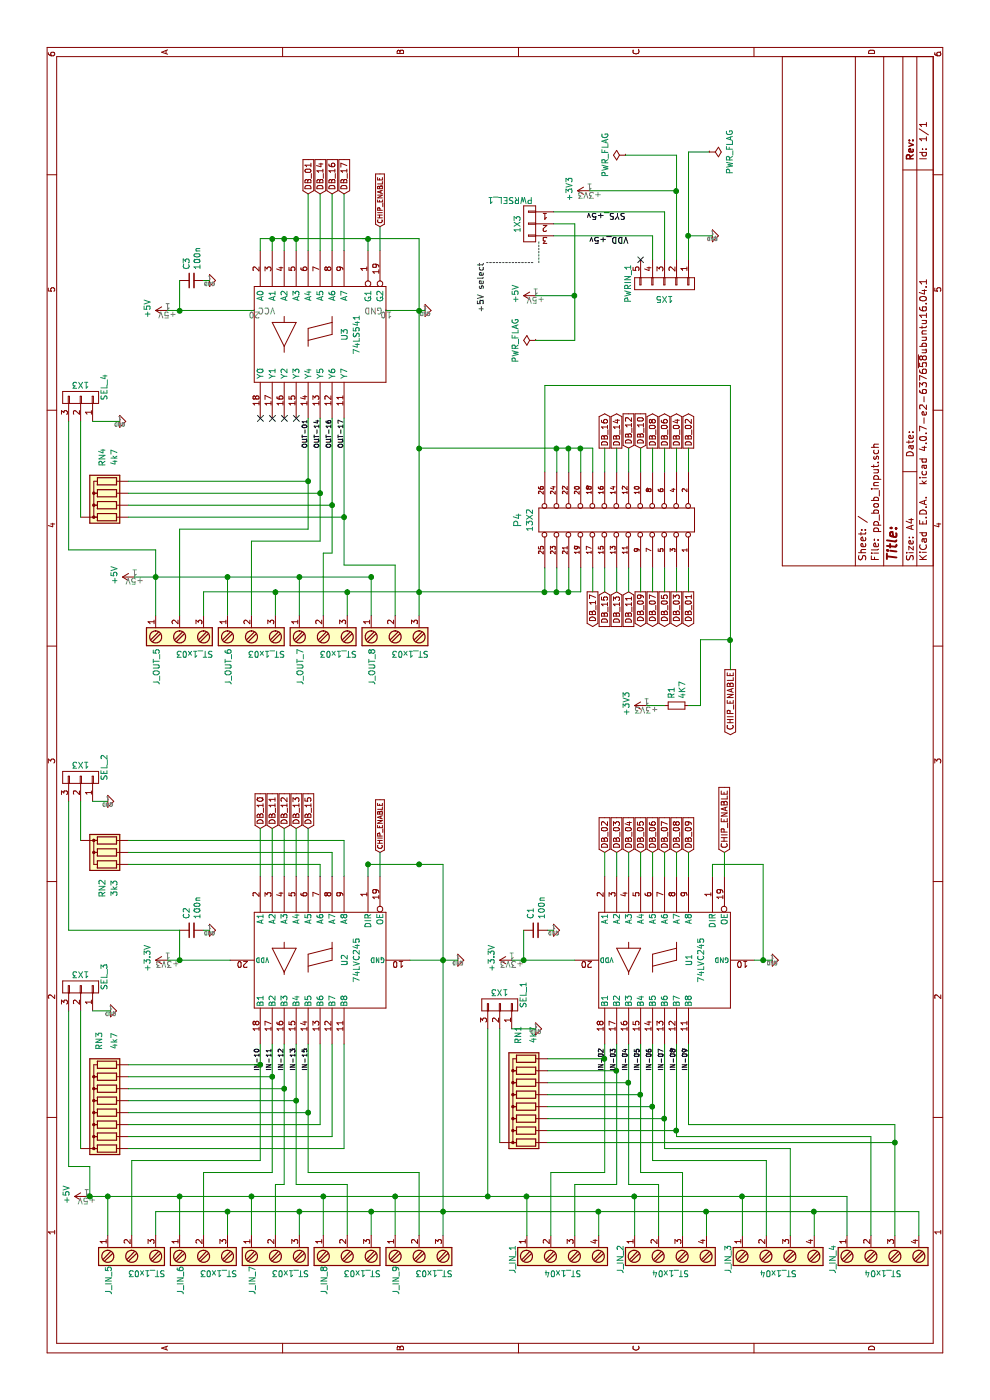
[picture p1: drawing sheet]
EESchema Schematic File Version 2
LIBS:pp_bob_input-rescue
LIBS:power
LIBS:device
LIBS:transistors
LIBS:conn
LIBS:linear
LIBS:regul
LIBS:74xx
LIBS:cmos4000
LIBS:adc-dac
LIBS:memory
LIBS:xilinx
LIBS:microcontrollers
LIBS:dsp
LIBS:microchip
LIBS:analog_switches
LIBS:motorola
LIBS:texas
LIBS:intel
LIBS:audio
LIBS:interface
LIBS:digital-audio
LIBS:philips
LIBS:display
LIBS:cypress
LIBS:siliconi
LIBS:opto
LIBS:atmel
LIBS:contrib
LIBS:valves
LIBS:pp_bob_input-cache
EELAYER 25 0
EELAYER END
$Descr A4 11693 8268
encoding utf-8
Sheet 1 1
Title ""
Date ""
Rev ""
Comp ""
Comment1 ""
Comment2 ""
Comment3 ""
Comment4 ""
$EndDescr
$Comp
L CONN_13X2 P4
U 1 1
P 7350 5150
F 0 "P4" H 7350 4329 60  0000 C CNN
F 1 "13X2" H 7350 4427 50  0000 C CNN
F 2 "Pin_Headers:Pin_Header_Straight_2x13_Pitch2.54mm" H 7350 5150 60  0001 C CNN
F 3 "" H 7350 5150 60  0001 C CNN
	1    7350 5150
	1    0    0    1   
$EndComp
$Comp
L 74LVC245-RESCUE-pp_bob_input_v01 U1
U 1 1
P 3675 5550
F 0 "U1" H 3675 5350 50  0000 C CNN
F 1 "74LVC245" H 3675 5250 50  0000 C CNN
F 2 "Housings_DIP:DIP-20_W7.62mm_Socket_LongPads" H 3675 5550 50  0001 C CNN
F 3 "" H 3675 5550 50  0001 C CNN
	1    3675 5550
	-1   0    0    -1  
$EndComp
$Comp
L GND-RESCUE-pp_bob_input_v01 #PWR01
U 1 1
P 3675 6450
F 0 "#PWR01" H 3675 6450 30  0001 C CNN
F 1 "GND" H 3675 6380 30  0001 C CNN
F 2 "" H 3675 6450 60  0001 C CNN
F 3 "" H 3675 6450 60  0001 C CNN
	1    3675 6450
	1    0    0    -1  
$EndComp
$Comp
L +3.3V #PWR02
U 1 1
P 3675 4275
F 0 "#PWR02" H 3675 4125 50  0001 C CNN
F 1 "+3.3V" H 3690 4448 50  0000 C CNN
F 2 "" H 3675 4275 50  0001 C CNN
F 3 "" H 3675 4275 50  0001 C CNN
	1    3675 4275
	1    0    0    -1  
$EndComp
Text Label 2750 5050 0    40   ~ 0
IN-02
Text Label 2750 5250 0    40   ~ 0
IN-04
Text Label 2750 5350 0    40   ~ 0
IN-05
Text Label 2750 5450 0    40   ~ 0
IN-06
Text Label 2750 5550 0    40   ~ 0
IN-07
Text Label 2750 5650 0    40   ~ 0
IN-08
Text Label 2750 5750 0    40   ~ 0
IN-09
Text GLabel 4575 6050 2    50   Input ~ 0
CHIP_ENABLE
Text GLabel 4575 5050 2    50   Input ~ 0
DB_02
Text GLabel 4575 5150 2    50   Input ~ 0
DB_03
Text GLabel 4575 5250 2    50   Input ~ 0
DB_04
Text GLabel 4575 5350 2    50   Input ~ 0
DB_05
Text GLabel 4575 5450 2    50   Input ~ 0
DB_06
Text GLabel 4575 5550 2    50   Input ~ 0
DB_07
Text GLabel 4575 5650 2    50   Input ~ 0
DB_08
Text GLabel 4575 5750 2    50   Input ~ 0
DB_09
$Comp
L C_Small C1
U 1 1
P 3925 4475
F 0 "C1" H 4017 4521 50  0000 L CNN
F 1 "100n" H 4017 4430 50  0000 L CNN
F 2 "Capacitors_THT:C_Rect_L7.0mm_W2.5mm_P5.00mm" H 3925 4475 50  0001 C CNN
F 3 "" H 3925 4475 50  0001 C CNN
	1    3925 4475
	1    0    0    -1  
$EndComp
$Comp
L GND-RESCUE-pp_bob_input_v01 #PWR03
U 1 1
P 3925 4625
F 0 "#PWR03" H 3925 4625 30  0001 C CNN
F 1 "GND" H 3925 4555 30  0001 C CNN
F 2 "" H 3925 4625 60  0001 C CNN
F 3 "" H 3925 4625 60  0001 C CNN
	1    3925 4625
	1    0    0    -1  
$EndComp
$Comp
L 74LVC245-RESCUE-pp_bob_input_v01 U2
U 1 1
P 3675 2675
F 0 "U2" H 3675 2475 50  0000 C CNN
F 1 "74LVC245" H 3675 2375 50  0000 C CNN
F 2 "Housings_DIP:DIP-20_W7.62mm_Socket_LongPads" H 3675 2675 50  0001 C CNN
F 3 "" H 3675 2675 50  0001 C CNN
	1    3675 2675
	-1   0    0    -1  
$EndComp
$Comp
L GND-RESCUE-pp_bob_input_v01 #PWR04
U 1 1
P 3675 3825
F 0 "#PWR04" H 3675 3825 30  0001 C CNN
F 1 "GND" H 3675 3755 30  0001 C CNN
F 2 "" H 3675 3825 60  0001 C CNN
F 3 "" H 3675 3825 60  0001 C CNN
	1    3675 3825
	1    0    0    -1  
$EndComp
$Comp
L +3.3V #PWR05
U 1 1
P 3675 1400
F 0 "#PWR05" H 3675 1250 50  0001 C CNN
F 1 "+3.3V" H 3690 1573 50  0000 C CNN
F 2 "" H 3675 1400 50  0001 C CNN
F 3 "" H 3675 1400 50  0001 C CNN
	1    3675 1400
	1    0    0    -1  
$EndComp
Text Label 2750 2175 0    40   ~ 0
IN-10
Text Label 2750 2275 0    40   ~ 0
IN-11
Text Label 2750 2375 0    40   ~ 0
IN-12
Text Label 2750 2475 0    40   ~ 0
IN-13
Text Label 2750 2575 0    40   ~ 0
IN-15
Text GLabel 4575 3175 2    40   Input ~ 0
CHIP_ENABLE
Text GLabel 4775 2175 2    50   Input ~ 0
DB_10
Text GLabel 4775 2275 2    50   Input ~ 0
DB_11
Text GLabel 4775 2375 2    50   Input ~ 0
DB_12
Text GLabel 4775 2475 2    50   Input ~ 0
DB_13
Text GLabel 4775 2575 2    50   Input ~ 0
DB_15
$Comp
L C_Small C2
U 1 1
P 3925 1600
F 0 "C2" H 4017 1646 50  0000 L CNN
F 1 "100n" H 4017 1555 50  0000 L CNN
F 2 "Capacitors_THT:C_Rect_L7.0mm_W2.0mm_P5.00mm" H 3925 1600 50  0001 C CNN
F 3 "" H 3925 1600 50  0001 C CNN
	1    3925 1600
	1    0    0    -1  
$EndComp
$Comp
L GND-RESCUE-pp_bob_input_v01 #PWR06
U 1 1
P 3925 1750
F 0 "#PWR06" H 3925 1750 30  0001 C CNN
F 1 "GND" H 3925 1680 30  0001 C CNN
F 2 "" H 3925 1750 60  0001 C CNN
F 3 "" H 3925 1750 60  0001 C CNN
	1    3925 1750
	1    0    0    -1  
$EndComp
$Comp
L 74LS541-RESCUE-pp_bob_input U3
U 1 1
P 8900 2675
F 0 "U3" H 8900 2475 50  0000 C CNN
F 1 "74LS541" H 8900 2375 50  0000 C CNN
F 2 "Housings_DIP:DIP-20_W7.62mm_Socket_LongPads" H 8900 2675 50  0001 C CNN
F 3 "" H 8900 2675 50  0001 C CNN
	1    8900 2675
	-1   0    0    -1  
$EndComp
$Comp
L GND-RESCUE-pp_bob_input_v01 #PWR07
U 1 1
P 9100 3550
F 0 "#PWR07" H 9100 3550 30  0001 C CNN
F 1 "GND" H 9100 3480 30  0001 C CNN
F 2 "" H 9100 3550 60  0001 C CNN
F 3 "" H 9100 3550 60  0001 C CNN
	1    9100 3550
	1    0    0    -1  
$EndComp
$Comp
L +5V #PWR08
U 1 1
P 9100 1400
F 0 "#PWR08" H 9100 1250 50  0001 C CNN
F 1 "+5V" H 9115 1573 50  0000 C CNN
F 2 "" H 9100 1400 50  0001 C CNN
F 3 "" H 9100 1400 50  0001 C CNN
	1    9100 1400
	1    0    0    -1  
$EndComp
Text Label 7950 2575 0    40   ~ 0
OUT-01
Text Label 7950 2675 0    40   ~ 0
OUT-14
Text Label 7950 2775 0    40   ~ 0
OUT-16
Text Label 7950 2875 0    40   ~ 0
OUT-17
Text GLabel 9800 3175 2    40   Input ~ 0
CHIP_ENABLE
Text GLabel 10075 2575 2    50   Input ~ 0
DB_01
Text GLabel 10075 2675 2    50   Input ~ 0
DB_14
Text GLabel 10075 2775 2    50   Input ~ 0
DB_16
Text GLabel 10075 2875 2    50   Input ~ 0
DB_17
$Comp
L C_Small C3
U 1 1
P 9350 1600
F 0 "C3" H 9442 1646 50  0000 L CNN
F 1 "100n" H 9442 1555 50  0000 L CNN
F 2 "Capacitors_THT:C_Rect_L7.0mm_W2.5mm_P5.00mm" H 9350 1600 50  0001 C CNN
F 3 "" H 9350 1600 50  0001 C CNN
	1    9350 1600
	1    0    0    -1  
$EndComp
$Comp
L GND-RESCUE-pp_bob_input_v01 #PWR09
U 1 1
P 9350 1750
F 0 "#PWR09" H 9350 1750 30  0001 C CNN
F 1 "GND" H 9350 1680 30  0001 C CNN
F 2 "" H 9350 1750 60  0001 C CNN
F 3 "" H 9350 1750 60  0001 C CNN
	1    9350 1750
	1    0    0    -1  
$EndComp
Text GLabel 7950 5750 2    50   Output ~ 0
DB_02
Text GLabel 7950 5650 2    50   Output ~ 0
DB_04
Text GLabel 7950 5550 2    50   Output ~ 0
DB_06
Text GLabel 7950 5450 2    50   Output ~ 0
DB_08
Text GLabel 7950 5150 2    50   Output ~ 0
DB_14
Text GLabel 7950 5050 2    50   Output ~ 0
DB_16
Text GLabel 6750 5750 0    50   Output ~ 0
DB_01
Text GLabel 6750 5650 0    50   Output ~ 0
DB_03
Text GLabel 6750 5550 0    50   Output ~ 0
DB_05
Text GLabel 6750 5450 0    50   Output ~ 0
DB_07
Text GLabel 6750 5350 0    50   Output ~ 0
DB_09
Text GLabel 6750 4950 0    50   Output ~ 0
DB_17
Text GLabel 6750 5050 0    50   Input ~ 0
DB_15
Text GLabel 6750 5150 0    50   Input ~ 0
DB_13
Text GLabel 6750 5250 0    50   Input ~ 0
DB_11
Text GLabel 7950 5350 2    50   Input ~ 0
DB_10
Text GLabel 7950 5250 2    50   Input ~ 0
DB_12
$Comp
L CONN_01X05 PWRIN_1
U 1 1
P 9325 5550
F 0 "PWRIN_1" H 9325 5250 50  0000 C CNN
F 1 "1X5" V 9450 5550 50  0000 C CNN
F 2 "Pin_Headers:Pin_Header_Straight_1x05_Pitch2.54mm" H 9325 5550 50  0001 C CNN
F 3 "" H 9325 5550 50  0001 C CNN
	1    9325 5550
	-1   0    0    1   
$EndComp
$Comp
L GND-RESCUE-pp_bob_input_v01 #PWR010
U 1 1
P 9725 5950
F 0 "#PWR010" H 9725 5950 30  0001 C CNN
F 1 "GND" H 9725 5880 30  0001 C CNN
F 2 "" H 9725 5950 60  0001 C CNN
F 3 "" H 9725 5950 60  0001 C CNN
	1    9725 5950
	1    0    0    -1  
$EndComp
NoConn ~ 9525 5350
$Comp
L +3V3 #PWR011
U 1 1
P 10100 4925
F 0 "#PWR011" H 10100 4775 50  0001 C CNN
F 1 "+3V3" H 10115 5098 50  0000 C CNN
F 2 "" H 10100 4925 50  0001 C CNN
F 3 "" H 10100 4925 50  0001 C CNN
	1    10100 4925
	1    0    0    -1  
$EndComp
$Comp
L CONN_01X03 PWRSEL_1
U 1 1
P 9825 4425
F 0 "PWRSEL_1" H 9800 4625 50  0000 L CNN
F 1 "1X3" V 9925 4350 50  0000 L CNN
F 2 "Pin_Headers:Pin_Header_Straight_1x03_Pitch2.54mm" H 9825 4425 50  0001 C CNN
F 3 "" H 9825 4425 50  0001 C CNN
	1    9825 4425
	0    1    -1   0   
$EndComp
$Comp
L +5V #PWR012
U 1 1
P 9225 4475
F 0 "#PWR012" H 9225 4325 50  0001 C CNN
F 1 "+5V" H 9240 4648 50  0000 C CNN
F 2 "" H 9225 4475 50  0001 C CNN
F 3 "" H 9225 4475 50  0001 C CNN
	1    9225 4475
	1    0    0    -1  
$EndComp
Text Label 9925 5225 1    50   ~ 0
SYS_+5v
Text Label 9725 5250 1    50   ~ 0
VDD_+5v
$Comp
L PWR_FLAG #FLG013
U 1 1
P 10400 5225
F 0 "#FLG013" H 10400 5300 50  0001 C CNN
F 1 "PWR_FLAG" H 10400 5399 50  0000 C CNN
F 2 "" H 10400 5225 50  0001 C CNN
F 3 "" H 10400 5225 50  0001 C CNN
	1    10400 5225
	1    0    0    -1  
$EndComp
$Comp
L PWR_FLAG #FLG014
U 1 1
P 10425 5925
F 0 "#FLG014" H 10425 6000 50  0001 C CNN
F 1 "PWR_FLAG" H 10425 6098 50  0000 C CNN
F 2 "" H 10425 5925 50  0001 C CNN
F 3 "" H 10425 5925 50  0001 C CNN
	1    10425 5925
	1    0    0    1   
$EndComp
$Comp
L PWR_FLAG #FLG015
U 1 1
P 8850 4475
F 0 "#FLG015" H 8850 4550 50  0001 C CNN
F 1 "PWR_FLAG" H 8850 4649 50  0000 C CNN
F 2 "" H 8850 4475 50  0001 C CNN
F 3 "" H 8850 4475 50  0001 C CNN
	1    8850 4475
	1    0    0    -1  
$EndComp
Text GLabel 6100 6100 0    50   Output ~ 0
CHIP_ENABLE
Text Notes 9500 4050 2    50   ~ 0
+5V select
$Comp
L R_Small R1
U 1 1
P 5800 5650
F 0 "R1" H 5859 5696 50  0000 L CNN
F 1 "4K7" H 5859 5605 50  0000 L CNN
F 2 "Resistors_THT:R_Axial_DIN0204_L3.6mm_D1.6mm_P7.62mm_Horizontal" H 5800 5650 50  0001 C CNN
F 3 "" H 5800 5650 50  0001 C CNN
	1    5800 5650
	1    0    0    -1  
$EndComp
$Comp
L +3V3 #PWR016
U 1 1
P 5800 5400
F 0 "#PWR016" H 5800 5250 50  0001 C CNN
F 1 "+3V3" H 5815 5573 50  0000 C CNN
F 2 "" H 5800 5400 50  0001 C CNN
F 3 "" H 5800 5400 50  0001 C CNN
	1    5800 5400
	1    0    0    -1  
$EndComp
$Comp
L R_Network08 RN3
U 1 1
P 2500 875
F 0 "RN3" H 3000 925 50  0000 C CNN
F 1 "4k7" H 3000 800 50  0000 C CNN
F 2 "Resistors_THT:R_Array_SIP9" V 2775 875 50  0001 C CNN
F 3 "" H 2500 875 50  0001 C CNN
	1    2500 875 
	1    0    0    -1  
$EndComp
$Comp
L R_Network03 RN2
U 1 1
P 4575 875
F 0 "RN2" H 4875 900 50  0000 C CNN
F 1 "3k3" H 4875 800 50  0000 C CNN
F 2 "Resistors_THT:R_Array_SIP4" V 4850 875 50  0001 C CNN
F 3 "" H 4575 875 50  0001 C CNN
	1    4575 875 
	-1   0    0    -1  
$EndComp
$Comp
L Screw_Terminal_1x04 J_IN_1
U 1 1
P 1175 4700
F 0 "J_IN_1" H 1175 5150 50  0000 C TNN
F 1 "ST_1x04" V 1025 4700 50  0000 C TNN
F 2 "w_conn_pt-1,5:pt_1,5-4-3,5-h" H 1175 4275 50  0001 C CNN
F 3 "" H 1150 4900 50  0001 C CNN
	1    1175 4700
	1    0    0    -1  
$EndComp
$Comp
L Screw_Terminal_1x04 J_IN_2
U 1 1
P 1175 5600
F 0 "J_IN_2" H 1175 6050 50  0000 C TNN
F 1 "ST_1x04" V 1025 5600 50  0000 C TNN
F 2 "w_conn_pt-1,5:pt_1,5-4-3,5-h" H 1175 5175 50  0001 C CNN
F 3 "" H 1150 5800 50  0001 C CNN
	1    1175 5600
	1    0    0    -1  
$EndComp
$Comp
L Screw_Terminal_1x04 J_IN_3
U 1 1
P 1175 6500
F 0 "J_IN_3" H 1175 6950 50  0000 C TNN
F 1 "ST_1x04" V 1025 6500 50  0000 C TNN
F 2 "w_conn_pt-1,5:pt_1,5-4-3,5-h" H 1175 6075 50  0001 C CNN
F 3 "" H 1150 6700 50  0001 C CNN
	1    1175 6500
	1    0    0    -1  
$EndComp
$Comp
L Screw_Terminal_1x04 J_IN_4
U 1 1
P 1175 7375
F 0 "J_IN_4" H 1175 7825 50  0000 C TNN
F 1 "ST_1x04" V 1025 7375 50  0000 C TNN
F 2 "w_conn_pt-1,5:pt_1,5-4-3,5-h" H 1175 6950 50  0001 C CNN
F 3 "" H 1150 7575 50  0001 C CNN
	1    1175 7375
	1    0    0    -1  
$EndComp
$Comp
L +5V #PWR017
U 1 1
P 1700 725
F 0 "#PWR017" H 1700 575 50  0001 C CNN
F 1 "+5V" H 1715 898 50  0000 C CNN
F 2 "" H 1700 725 50  0001 C CNN
F 3 "" H 1700 725 50  0001 C CNN
	1    1700 725 
	1    0    0    -1  
$EndComp
$Comp
L Screw_Terminal_1x03 J_OUT_5
U 1 1
P 6350 1500
F 0 "J_OUT_5" H 6125 1725 50  0000 C TNN
F 1 "ST_1x03" V 6200 1375 50  0000 C TNN
F 2 "w_conn_pt-1,5:pt_1,5-3-3,5-h" H 6350 1075 50  0001 C CNN
F 3 "" H 6325 1700 50  0001 C CNN
	1    6350 1500
	1    0    0    -1  
$EndComp
$Comp
L +5V #PWR018
U 1 1
P 6875 1125
F 0 "#PWR018" H 6875 975 50  0001 C CNN
F 1 "+5V" H 6890 1298 50  0000 C CNN
F 2 "" H 6875 1125 50  0001 C CNN
F 3 "" H 6875 1125 50  0001 C CNN
	1    6875 1125
	1    0    0    -1  
$EndComp
NoConn ~ 8200 2475
NoConn ~ 8200 2375
NoConn ~ 8200 2275
NoConn ~ 8200 2175
$Comp
L R_Network08 RN1
U 1 1
P 2550 4375
F 0 "RN1" H 3050 4425 50  0000 C CNN
F 1 "4k7" H 3050 4300 50  0000 C CNN
F 2 "Resistors_THT:R_Array_SIP9" V 2825 4375 50  0001 C CNN
F 3 "" H 2550 4375 50  0001 C CNN
	1    2550 4375
	1    0    0    -1  
$EndComp
$Comp
L CONN_01X03 SEL_3
U 1 1
P 3450 675
F 0 "SEL_3" H 3425 875 50  0000 L CNN
F 1 "1X3" V 3550 600 50  0000 L CNN
F 2 "Pin_Headers:Pin_Header_Straight_1x03_Pitch2.54mm" H 3450 675 50  0001 C CNN
F 3 "" H 3450 675 50  0001 C CNN
	1    3450 675 
	1    0    0    1   
$EndComp
$Comp
L GND-RESCUE-pp_bob_input_v01 #PWR019
U 1 1
P 3250 925
F 0 "#PWR019" H 3250 925 30  0001 C CNN
F 1 "GND" H 3250 855 30  0001 C CNN
F 2 "" H 3250 925 60  0001 C CNN
F 3 "" H 3250 925 60  0001 C CNN
	1    3250 925 
	1    0    0    -1  
$EndComp
$Comp
L CONN_01X03 SEL_2
U 1 1
P 5200 675
F 0 "SEL_2" H 5175 875 50  0000 L CNN
F 1 "1X3" V 5300 600 50  0000 L CNN
F 2 "Pin_Headers:Pin_Header_Straight_1x03_Pitch2.54mm" H 5200 675 50  0001 C CNN
F 3 "" H 5200 675 50  0001 C CNN
	1    5200 675 
	1    0    0    1   
$EndComp
$Comp
L GND-RESCUE-pp_bob_input_v01 #PWR020
U 1 1
P 5000 900
F 0 "#PWR020" H 5000 900 30  0001 C CNN
F 1 "GND" H 5000 830 30  0001 C CNN
F 2 "" H 5000 900 60  0001 C CNN
F 3 "" H 5000 900 60  0001 C CNN
	1    5000 900 
	1    0    0    -1  
$EndComp
$Comp
L CONN_01X03 SEL_1
U 1 1
P 3300 4175
F 0 "SEL_1" H 3275 4375 50  0000 L CNN
F 1 "1X3" V 3400 4100 50  0000 L CNN
F 2 "Pin_Headers:Pin_Header_Straight_1x03_Pitch2.54mm" H 3300 4175 50  0001 C CNN
F 3 "" H 3300 4175 50  0001 C CNN
	1    3300 4175
	1    0    0    1   
$EndComp
$Comp
L GND-RESCUE-pp_bob_input_v01 #PWR021
U 1 1
P 3100 4475
F 0 "#PWR021" H 3100 4475 30  0001 C CNN
F 1 "GND" H 3100 4405 30  0001 C CNN
F 2 "" H 3100 4475 60  0001 C CNN
F 3 "" H 3100 4475 60  0001 C CNN
	1    3100 4475
	1    0    0    -1  
$EndComp
$Comp
L R_Network04 RN4
U 1 1
P 7575 875
F 0 "RN4" H 7875 900 50  0000 C CNN
F 1 "4k7" H 7875 800 50  0000 C CNN
F 2 "Resistors_THT:R_Array_SIP5" V 7850 875 50  0001 C CNN
F 3 "" H 7575 875 50  0001 C CNN
	1    7575 875 
	1    0    0    -1  
$EndComp
$Comp
L CONN_01X03 SEL_4
U 1 1
P 8375 675
F 0 "SEL_4" H 8350 875 50  0000 L CNN
F 1 "1X3" V 8475 600 50  0000 L CNN
F 2 "Pin_Headers:Pin_Header_Straight_1x03_Pitch2.54mm" H 8375 675 50  0001 C CNN
F 3 "" H 8375 675 50  0001 C CNN
	1    8375 675 
	1    0    0    1   
$EndComp
$Comp
L GND-RESCUE-pp_bob_input_v01 #PWR022
U 1 1
P 8175 1000
F 0 "#PWR022" H 8175 1000 30  0001 C CNN
F 1 "GND" H 8175 930 30  0001 C CNN
F 2 "" H 8175 1000 60  0001 C CNN
F 3 "" H 8175 1000 60  0001 C CNN
	1    8175 1000
	1    0    0    -1  
$EndComp
Wire Wire Line
	4375 5950 4475 5950
Wire Wire Line
	4375 6050 4575 6050
Wire Wire Line
	4375 5050 4575 5050
Wire Wire Line
	4375 5150 4575 5150
Wire Wire Line
	4375 5250 4575 5250
Wire Wire Line
	4375 5350 4575 5350
Wire Wire Line
	4375 5450 4575 5450
Wire Wire Line
	4375 5550 4575 5550
Wire Wire Line
	4375 5650 4575 5650
Wire Wire Line
	4375 5750 4575 5750
Wire Wire Line
	3925 4575 3925 4625
Wire Wire Line
	3675 4275 3675 4800
Wire Wire Line
	3925 4375 3675 4375
Connection ~ 3675 4375
Wire Wire Line
	4375 3075 4475 3075
Wire Wire Line
	4375 3175 4575 3175
Wire Wire Line
	3925 1700 3925 1750
Wire Wire Line
	3675 1400 3675 1925
Wire Wire Line
	3925 1500 3675 1500
Connection ~ 3675 1500
Wire Wire Line
	9700 3500 6550 3500
Wire Wire Line
	9700 3075 9600 3075
Wire Wire Line
	9700 3025 9700 3500
Wire Wire Line
	9600 3175 9800 3175
Wire Wire Line
	9350 1700 9350 1750
Wire Wire Line
	9100 1400 9100 2125
Wire Wire Line
	9350 1500 9100 1500
Connection ~ 9100 1500
Wire Wire Line
	6750 1700 6750 4850
Wire Wire Line
	9100 3225 9100 3550
Connection ~ 9100 3500
Connection ~ 9700 3075
Wire Wire Line
	6750 4850 6950 4850
Wire Wire Line
	6950 4750 6750 4750
Connection ~ 6750 4750
Wire Wire Line
	6950 4650 6750 4650
Connection ~ 6750 4650
Wire Wire Line
	6950 4550 6750 4550
Connection ~ 6750 4550
Wire Wire Line
	7750 5050 7950 5050
Wire Wire Line
	7750 5150 7950 5150
Wire Wire Line
	7750 5250 7950 5250
Wire Wire Line
	7750 5350 7950 5350
Wire Wire Line
	7750 5450 7950 5450
Wire Wire Line
	7750 5550 7950 5550
Wire Wire Line
	7750 5650 7950 5650
Wire Wire Line
	7750 5750 7950 5750
Wire Wire Line
	6950 5750 6750 5750
Wire Wire Line
	6950 5650 6750 5650
Wire Wire Line
	6950 5550 6750 5550
Wire Wire Line
	6950 5450 6750 5450
Wire Wire Line
	6950 5350 6750 5350
Wire Wire Line
	6950 5250 6750 5250
Wire Wire Line
	6950 5150 6750 5150
Wire Wire Line
	6950 5050 6750 5050
Wire Wire Line
	6950 4950 6750 4950
Wire Wire Line
	9725 5950 9725 5750
Wire Wire Line
	9525 5750 10425 5750
Wire Wire Line
	9725 5450 9525 5450
Wire Wire Line
	9725 4625 9725 5450
Wire Wire Line
	9525 5650 10400 5650
Wire Wire Line
	9525 5550 9925 5550
Wire Wire Line
	8850 4800 9825 4800
Wire Wire Line
	9225 4800 9225 4475
Connection ~ 9725 5750
Wire Wire Line
	10400 5650 10400 5225
Connection ~ 9225 4800
Wire Wire Line
	10425 5750 10425 5925
Wire Wire Line
	8850 4475 8850 4800
Wire Wire Line
	9925 5550 9925 4625
Connection ~ 6750 3500
Wire Wire Line
	9825 4800 9825 4625
Wire Wire Line
	10100 4925 10100 5650
Connection ~ 10100 5650
Wire Wire Line
	7750 4550 8475 4550
Wire Wire Line
	8475 4550 8475 6100
Wire Notes Line
	9675 4500 9500 4500
Wire Notes Line
	9500 4450 9500 4050
Wire Wire Line
	7950 4950 7750 4950
Wire Wire Line
	7950 3500 7950 4950
Connection ~ 7950 3500
Wire Wire Line
	7750 4650 7950 4650
Connection ~ 7950 4650
Wire Wire Line
	7750 4750 7950 4750
Connection ~ 7950 4750
Wire Wire Line
	7750 4850 7950 4850
Connection ~ 7950 4850
Wire Wire Line
	5800 5750 5800 5850
Wire Wire Line
	5800 5850 6350 5850
Wire Wire Line
	6350 5850 6350 6100
Connection ~ 6350 6100
Wire Wire Line
	5800 5400 5800 5550
Wire Wire Line
	3675 6300 3675 6450
Connection ~ 3675 6375
Wire Wire Line
	2000 2175 2975 2175
Wire Wire Line
	1900 2275 2975 2275
Wire Wire Line
	1800 2375 2975 2375
Wire Wire Line
	1800 2475 2975 2475
Wire Wire Line
	1900 2575 2975 2575
Connection ~ 4475 3075
Wire Wire Line
	2300 2675 2975 2675
Wire Wire Line
	2200 2775 2975 2775
Wire Wire Line
	2100 2875 2975 2875
Wire Wire Line
	4475 3075 4475 3700
Wire Wire Line
	4475 6375 3675 6375
Wire Wire Line
	1800 2900 1375 2900
Wire Wire Line
	1575 7675 1575 1300
Wire Wire Line
	1575 3100 1375 3100
Connection ~ 1575 3100
Wire Wire Line
	1575 1300 1375 1300
Wire Wire Line
	1375 1900 1575 1900
Connection ~ 1575 1900
Wire Wire Line
	1375 2500 1575 2500
Connection ~ 1575 2500
Wire Wire Line
	1700 725  1700 7075
Wire Wire Line
	1700 2700 1375 2700
Wire Wire Line
	1700 2100 1375 2100
Connection ~ 1700 2700
Wire Wire Line
	1700 1500 1375 1500
Connection ~ 1700 2100
Wire Wire Line
	1700 900  1375 900 
Connection ~ 1700 1500
Connection ~ 1700 900 
Wire Wire Line
	6550 1500 7275 1500
Wire Wire Line
	6550 2100 7175 2100
Wire Wire Line
	6550 2700 7075 2700
Wire Wire Line
	6550 3300 6975 3300
Wire Wire Line
	6550 1700 6750 1700
Wire Wire Line
	6550 2300 6750 2300
Connection ~ 6750 2300
Wire Wire Line
	6750 2900 6550 2900
Connection ~ 6750 2900
Wire Wire Line
	6875 3100 6550 3100
Wire Wire Line
	6875 2500 6550 2500
Connection ~ 6875 3100
Wire Wire Line
	6875 1900 6550 1900
Connection ~ 6875 2500
Wire Wire Line
	6550 1300 6900 1300
Connection ~ 6875 1900
Connection ~ 6875 1300
Wire Wire Line
	6875 1125 6875 3100
Wire Wire Line
	9600 2575 10075 2575
Wire Wire Line
	9600 2675 10075 2675
Wire Wire Line
	9600 2775 10075 2775
Wire Wire Line
	9600 2875 10075 2875
Wire Wire Line
	9700 2175 9700 3075
Wire Wire Line
	9700 2475 9600 2475
Wire Wire Line
	9700 2375 9600 2375
Wire Wire Line
	9700 2275 9600 2275
Connection ~ 9700 2375
Wire Wire Line
	9700 2175 9600 2175
Connection ~ 9700 2275
Wire Wire Line
	6975 2875 8200 2875
Wire Wire Line
	7075 2775 8200 2775
Wire Wire Line
	7175 2675 8200 2675
Wire Wire Line
	7275 2575 8200 2575
Wire Wire Line
	1900 3500 1375 3500
Wire Wire Line
	1700 3300 1375 3300
Wire Wire Line
	4475 3700 1375 3700
Connection ~ 1575 3700
Wire Wire Line
	1375 2300 1800 2300
Wire Wire Line
	1375 1700 1900 1700
Wire Wire Line
	1800 2300 1800 2375
Wire Wire Line
	1900 1700 1900 2275
Wire Wire Line
	2000 2175 2000 1100
Wire Wire Line
	2000 1100 1375 1100
Wire Wire Line
	1800 2900 1800 2475
Wire Wire Line
	1900 2575 1900 3500
Wire Wire Line
	2100 2875 2100 1075
Wire Wire Line
	2200 2775 2200 1075
Wire Wire Line
	2300 2675 2300 1075
Wire Wire Line
	2400 1075 2400 2575
Connection ~ 2400 2575
Wire Wire Line
	2500 1075 2500 2475
Connection ~ 2500 2475
Wire Wire Line
	2600 1075 2600 2375
Connection ~ 2600 2375
Wire Wire Line
	2700 1075 2700 2275
Connection ~ 2700 2275
Wire Wire Line
	2800 1075 2800 2175
Connection ~ 2800 2175
Wire Wire Line
	4375 2875 4675 2875
Wire Wire Line
	4675 2875 4675 1075
Wire Wire Line
	4375 2775 4575 2775
Wire Wire Line
	4575 2775 4575 1075
Wire Wire Line
	4375 2675 4475 2675
Wire Wire Line
	4475 2675 4475 1075
Wire Wire Line
	4375 2175 4775 2175
Wire Wire Line
	4375 2275 4775 2275
Wire Wire Line
	4375 2375 4775 2375
Wire Wire Line
	4375 2475 4775 2475
Wire Wire Line
	4375 2575 4775 2575
Connection ~ 4475 3500
Wire Wire Line
	3675 3425 3675 3825
Connection ~ 3675 3700
Wire Wire Line
	1700 4400 1375 4400
Connection ~ 1700 3300
Wire Wire Line
	1700 5300 1375 5300
Connection ~ 1700 4400
Wire Wire Line
	1700 6200 1375 6200
Connection ~ 1700 5300
Wire Wire Line
	1700 7075 1375 7075
Connection ~ 1700 6200
Wire Wire Line
	4475 5950 4475 6375
Wire Wire Line
	1575 5000 1375 5000
Wire Wire Line
	1575 5900 1375 5900
Connection ~ 1575 5000
Wire Wire Line
	1575 6800 1375 6800
Connection ~ 1575 5900
Wire Wire Line
	1375 7675 1575 7675
Connection ~ 1575 6800
Wire Wire Line
	1900 5050 2975 5050
Wire Wire Line
	1375 4600 1900 4600
Wire Wire Line
	1900 4600 1900 5050
Wire Wire Line
	1375 4800 1800 4800
Wire Wire Line
	1800 4800 1800 5150
Wire Wire Line
	1800 5150 2975 5150
Wire Wire Line
	1375 5500 1800 5500
Wire Wire Line
	1800 5500 1800 5250
Wire Wire Line
	1800 5250 2975 5250
Wire Wire Line
	1375 5700 1900 5700
Wire Wire Line
	1900 5700 1900 5350
Wire Wire Line
	1900 5350 2975 5350
Wire Wire Line
	2000 5450 2975 5450
Wire Wire Line
	2000 5450 2000 6400
Wire Wire Line
	2000 6400 1375 6400
Wire Wire Line
	2100 5550 2975 5550
Wire Wire Line
	2100 5550 2100 6600
Wire Wire Line
	2100 6600 1375 6600
Wire Wire Line
	2200 5650 2975 5650
Wire Wire Line
	2200 5650 2200 7275
Wire Wire Line
	2200 7275 1375 7275
Wire Wire Line
	1375 7475 2300 7475
Wire Wire Line
	2300 7475 2300 5750
Wire Wire Line
	2300 5750 2975 5750
Wire Wire Line
	2850 4575 2850 5050
Connection ~ 2850 5050
Wire Wire Line
	2750 4575 2750 5150
Connection ~ 2750 5150
Wire Wire Line
	2650 4575 2650 5250
Connection ~ 2650 5250
Wire Wire Line
	2550 4575 2550 5350
Connection ~ 2550 5350
Wire Wire Line
	2450 4575 2450 5450
Connection ~ 2450 5450
Wire Wire Line
	2350 4575 2350 5550
Connection ~ 2350 5550
Wire Wire Line
	2250 5650 2250 4575
Connection ~ 2250 5650
Wire Wire Line
	2150 4575 2150 7475
Connection ~ 2150 7475
Wire Wire Line
	8475 6100 6100 6100
Wire Wire Line
	1700 750  1950 750 
Wire Wire Line
	1950 750  1950 575 
Wire Wire Line
	1950 575  3250 575 
Connection ~ 1700 750 
Wire Wire Line
	3250 775  3250 925 
Wire Wire Line
	4675 675  5000 675 
Wire Wire Line
	5000 775  5000 900 
Wire Wire Line
	3925 1500 3925 575 
Wire Wire Line
	3925 575  5000 575 
Wire Wire Line
	3100 4275 3100 4475
Connection ~ 1700 4075
Wire Wire Line
	1700 4075 3100 4075
Wire Wire Line
	2100 675  3250 675 
Wire Wire Line
	6975 3300 6975 2875
Wire Wire Line
	7275 1500 7275 2575
Wire Wire Line
	7175 2100 7175 2675
Wire Wire Line
	7075 2700 7075 2775
Wire Wire Line
	6875 1300 7100 1300
Wire Wire Line
	7100 1300 7100 575 
Wire Wire Line
	7100 575  8175 575 
Wire Wire Line
	7375 675  8175 675 
Wire Wire Line
	8175 775  8175 1000
Wire Wire Line
	7375 2875 7375 1075
Connection ~ 7375 2875
Wire Wire Line
	7475 1075 7475 2775
Connection ~ 7475 2775
Wire Wire Line
	7575 1075 7575 2675
Connection ~ 7575 2675
Wire Wire Line
	7675 1075 7675 2575
Connection ~ 7675 2575
Wire Wire Line
	2150 4175 3100 4175
Connection ~ 9700 2475
$Comp
L Screw_Terminal_1x03 J_IN_5
U 1 1
P 1175 1100
F 0 "J_IN_5" H 1000 1325 50  0000 C TNN
F 1 "ST_1x03" V 1025 975 50  0000 C TNN
F 2 "w_conn_pt-1,5:pt_1,5-3-3,5-h" H 1175 675 50  0001 C CNN
F 3 "" H 1150 1300 50  0001 C CNN
	1    1175 1100
	1    0    0    -1  
$EndComp
$Comp
L Screw_Terminal_1x03 J_IN_6
U 1 1
P 1175 1700
F 0 "J_IN_6" H 1000 1925 50  0000 C TNN
F 1 "ST_1x03" V 1025 1575 50  0000 C TNN
F 2 "w_conn_pt-1,5:pt_1,5-3-3,5-h" H 1175 1275 50  0001 C CNN
F 3 "" H 1150 1900 50  0001 C CNN
	1    1175 1700
	1    0    0    -1  
$EndComp
$Comp
L Screw_Terminal_1x03 J_IN_7
U 1 1
P 1175 2300
F 0 "J_IN_7" H 1000 2525 50  0000 C TNN
F 1 "ST_1x03" V 1025 2175 50  0000 C TNN
F 2 "w_conn_pt-1,5:pt_1,5-3-3,5-h" H 1175 1875 50  0001 C CNN
F 3 "" H 1150 2500 50  0001 C CNN
	1    1175 2300
	1    0    0    -1  
$EndComp
$Comp
L Screw_Terminal_1x03 J_IN_8
U 1 1
P 1175 2900
F 0 "J_IN_8" H 1000 3125 50  0000 C TNN
F 1 "ST_1x03" V 1025 2775 50  0000 C TNN
F 2 "w_conn_pt-1,5:pt_1,5-3-3,5-h" H 1175 2475 50  0001 C CNN
F 3 "" H 1150 3100 50  0001 C CNN
	1    1175 2900
	1    0    0    -1  
$EndComp
$Comp
L Screw_Terminal_1x03 J_IN_9
U 1 1
P 1175 3500
F 0 "J_IN_9" H 1000 3725 50  0000 C TNN
F 1 "ST_1x03" V 1025 3375 50  0000 C TNN
F 2 "w_conn_pt-1,5:pt_1,5-3-3,5-h" H 1175 3075 50  0001 C CNN
F 3 "" H 1150 3700 50  0001 C CNN
	1    1175 3500
	1    0    0    -1  
$EndComp
$Comp
L Screw_Terminal_1x03 J_OUT_6
U 1 1
P 6350 2100
F 0 "J_OUT_6" H 6125 2325 50  0000 C TNN
F 1 "ST_1x03" V 6200 1975 50  0000 C TNN
F 2 "w_conn_pt-1,5:pt_1,5-3-3,5-h" H 6350 1675 50  0001 C CNN
F 3 "" H 6325 2300 50  0001 C CNN
	1    6350 2100
	1    0    0    -1  
$EndComp
$Comp
L Screw_Terminal_1x03 J_OUT_7
U 1 1
P 6350 2700
F 0 "J_OUT_7" H 6125 2925 50  0000 C TNN
F 1 "ST_1x03" V 6200 2575 50  0000 C TNN
F 2 "w_conn_pt-1,5:pt_1,5-3-3,5-h" H 6350 2275 50  0001 C CNN
F 3 "" H 6325 2900 50  0001 C CNN
	1    6350 2700
	1    0    0    -1  
$EndComp
$Comp
L Screw_Terminal_1x03 J_OUT_8
U 1 1
P 6350 3300
F 0 "J_OUT_8" H 6125 3525 50  0000 C TNN
F 1 "ST_1x03" V 6200 3175 50  0000 C TNN
F 2 "w_conn_pt-1,5:pt_1,5-3-3,5-h" H 6350 2875 50  0001 C CNN
F 3 "" H 6325 3500 50  0001 C CNN
	1    6350 3300
	1    0    0    -1  
$EndComp
Text Label 2750 5150 0    40   ~ 0
IN-03
$EndSCHEMATC
